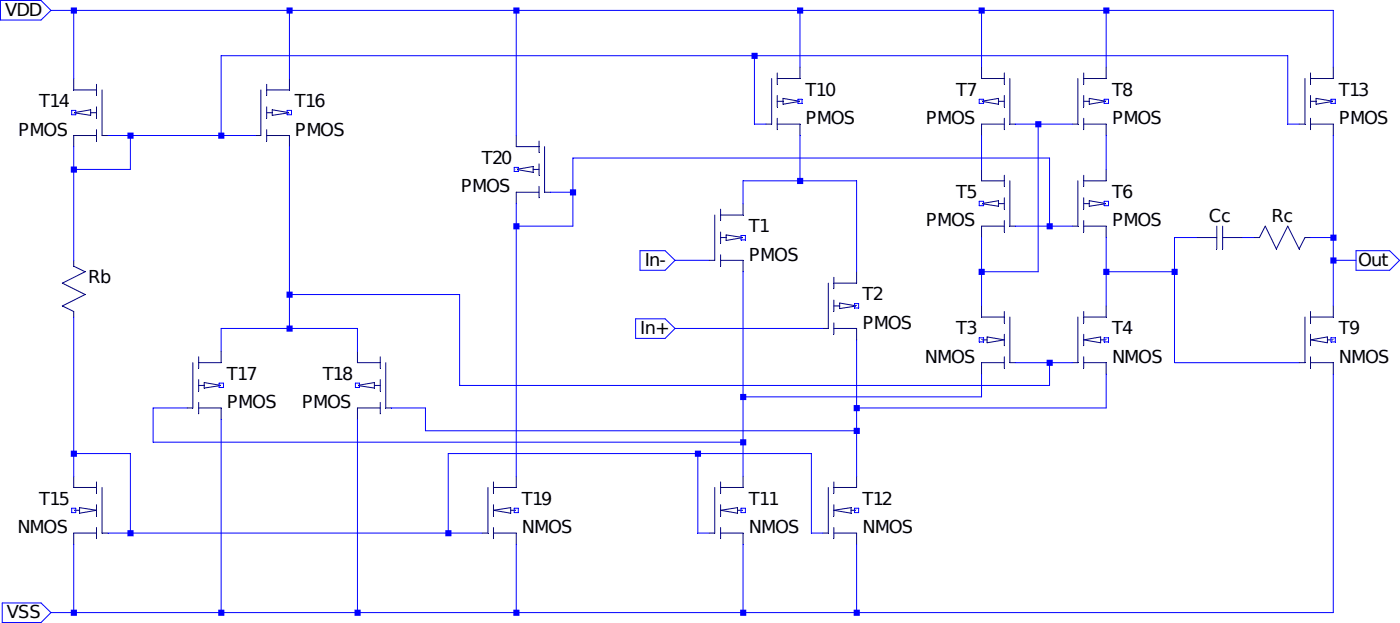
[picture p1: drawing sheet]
Version 4
SHEET 1 1076 680
WIRE -832 -336 -864 -336
WIRE -528 -336 -832 -336
WIRE -208 -336 -528 -336
WIRE 192 -336 -208 -336
WIRE 448 -336 192 -336
WIRE 624 -336 448 -336
WIRE 944 -336 624 -336
WIRE 128 -272 -624 -272
WIRE 880 -272 128 -272
WIRE 192 -256 192 -336
WIRE 448 -256 448 -336
WIRE 624 -256 624 -336
WIRE 944 -256 944 -336
WIRE -832 -240 -832 -336
WIRE -528 -240 -528 -336
WIRE 128 -176 128 -272
WIRE 144 -176 128 -176
WIRE 528 -176 496 -176
WIRE 576 -176 528 -176
WIRE 880 -176 880 -272
WIRE 896 -176 880 -176
WIRE -752 -160 -784 -160
WIRE -624 -160 -624 -272
WIRE -624 -160 -752 -160
WIRE -576 -160 -624 -160
WIRE -208 -160 -208 -336
WIRE 544 -128 -128 -128
WIRE -832 -112 -832 -144
WIRE -752 -112 -752 -160
WIRE -752 -112 -832 -112
WIRE 448 -112 448 -160
WIRE 624 -112 624 -160
WIRE 192 -96 192 -160
WIRE 192 -96 112 -96
WIRE 272 -96 192 -96
WIRE -128 -80 -128 -128
WIRE -128 -80 -160 -80
WIRE 112 -64 112 -96
WIRE -208 -32 -208 -64
WIRE -128 -32 -128 -80
WIRE -128 -32 -208 -32
WIRE 544 -32 544 -128
WIRE 544 -32 496 -32
WIRE 576 -32 544 -32
WIRE 752 -16 720 -16
WIRE 832 -16 816 -16
WIRE 944 -16 944 -160
WIRE 944 -16 912 -16
WIRE -832 16 -832 -112
WIRE 64 16 16 16
WIRE 944 16 944 -16
WIRE 976 16 944 16
WIRE 272 32 272 -96
WIRE 448 32 448 -16
WIRE 528 32 528 -176
WIRE 528 32 448 32
WIRE 624 32 624 -16
WIRE 720 32 720 -16
WIRE 720 32 624 32
WIRE -528 64 -528 -144
WIRE -288 64 -528 64
WIRE 448 80 448 32
WIRE 624 80 624 32
WIRE 944 80 944 16
WIRE -528 112 -528 64
WIRE -528 112 -624 112
WIRE -432 112 -528 112
WIRE 224 112 16 112
WIRE -624 144 -624 112
WIRE -432 144 -432 112
WIRE 544 160 496 160
WIRE 576 160 544 160
WIRE 720 160 720 32
WIRE 896 160 720 160
WIRE -288 192 -288 64
WIRE 544 192 544 160
WIRE 544 192 -288 192
WIRE 112 208 112 32
WIRE 448 208 448 176
WIRE 448 208 112 208
WIRE -672 224 -720 224
WIRE -336 224 -384 224
WIRE 272 224 272 128
WIRE 624 224 624 176
WIRE 624 224 272 224
WIRE -336 256 -336 224
WIRE 272 256 272 224
WIRE 272 256 -336 256
WIRE -720 272 -720 224
WIRE 112 272 112 208
WIRE 112 272 -720 272
WIRE -832 288 -832 96
WIRE -752 288 -832 288
WIRE 48 288 -304 288
WIRE 208 288 48 288
WIRE -832 320 -832 288
WIRE -208 320 -208 -32
WIRE 112 320 112 272
WIRE 272 320 272 256
WIRE -752 400 -752 288
WIRE -752 400 -784 400
WIRE -304 400 -304 288
WIRE -304 400 -752 400
WIRE -256 400 -304 400
WIRE 48 400 48 288
WIRE 64 400 48 400
WIRE 208 400 208 288
WIRE 224 400 208 400
WIRE -832 512 -832 416
WIRE -832 512 -864 512
WIRE -624 512 -624 240
WIRE -624 512 -832 512
WIRE -432 512 -432 240
WIRE -432 512 -624 512
WIRE -208 512 -208 416
WIRE -208 512 -432 512
WIRE 112 512 112 416
WIRE 112 512 -208 512
WIRE 272 512 272 416
WIRE 272 512 112 512
WIRE 944 512 944 176
WIRE 944 512 272 512
FLAG -864 -336 VDD
IOPIN -864 -336 In
FLAG -864 512 VSS
IOPIN -864 512 In
FLAG 16 112 In+
IOPIN 16 112 In
FLAG 16 16 In-
IOPIN 16 16 In
FLAG 976 16 Out
IOPIN 976 16 Out
SYMBOL nmos4 576 80 R0
SYMATTR InstName T4
SYMBOL nmos4 496 80 M0
SYMATTR InstName T3
SYMBOL nmos4 896 80 R0
SYMATTR InstName T9
SYMBOL nmos4 -256 320 R0
SYMATTR InstName T19
SYMBOL nmos4 224 320 R0
SYMATTR InstName T12
SYMBOL nmos4 -784 320 M0
SYMATTR InstName T15
SYMBOL pmos4 144 -256 R0
SYMATTR InstName T10
SYMBOL pmos4 64 -64 R0
SYMATTR InstName T1
SYMBOL pmos4 224 32 R0
SYMATTR InstName T2
SYMBOL pmos4 496 -256 M0
SYMATTR InstName T7
SYMBOL pmos4 496 -112 M0
SYMATTR InstName T5
SYMBOL pmos4 576 -256 R0
SYMATTR InstName T8
SYMBOL pmos4 576 -112 R0
SYMATTR InstName T6
SYMBOL pmos4 896 -256 R0
SYMATTR InstName T13
SYMBOL pmos4 -576 -240 R0
SYMATTR InstName T16
SYMBOL pmos4 -672 144 R0
SYMATTR InstName T17
SYMBOL pmos4 -384 144 M0
SYMATTR InstName T18
SYMBOL pmos4 -160 -160 M0
SYMATTR InstName T20
SYMBOL pmos4 -784 -240 M0
SYMATTR InstName T14
SYMBOL res -848 0 R0
SYMATTR InstName Rb
SYMATTR Value ""
SYMBOL res 928 -32 R90
WINDOW 0 0 56 VBottom 2
WINDOW 3 32 56 VTop 2
SYMATTR InstName Rc
SYMATTR Value ""
SYMBOL cap 816 -32 R90
WINDOW 0 0 32 VBottom 2
WINDOW 3 32 32 VTop 2
SYMATTR InstName Cc
SYMATTR Value ""
SYMBOL nmos4 64 320 R0
SYMATTR InstName T11
